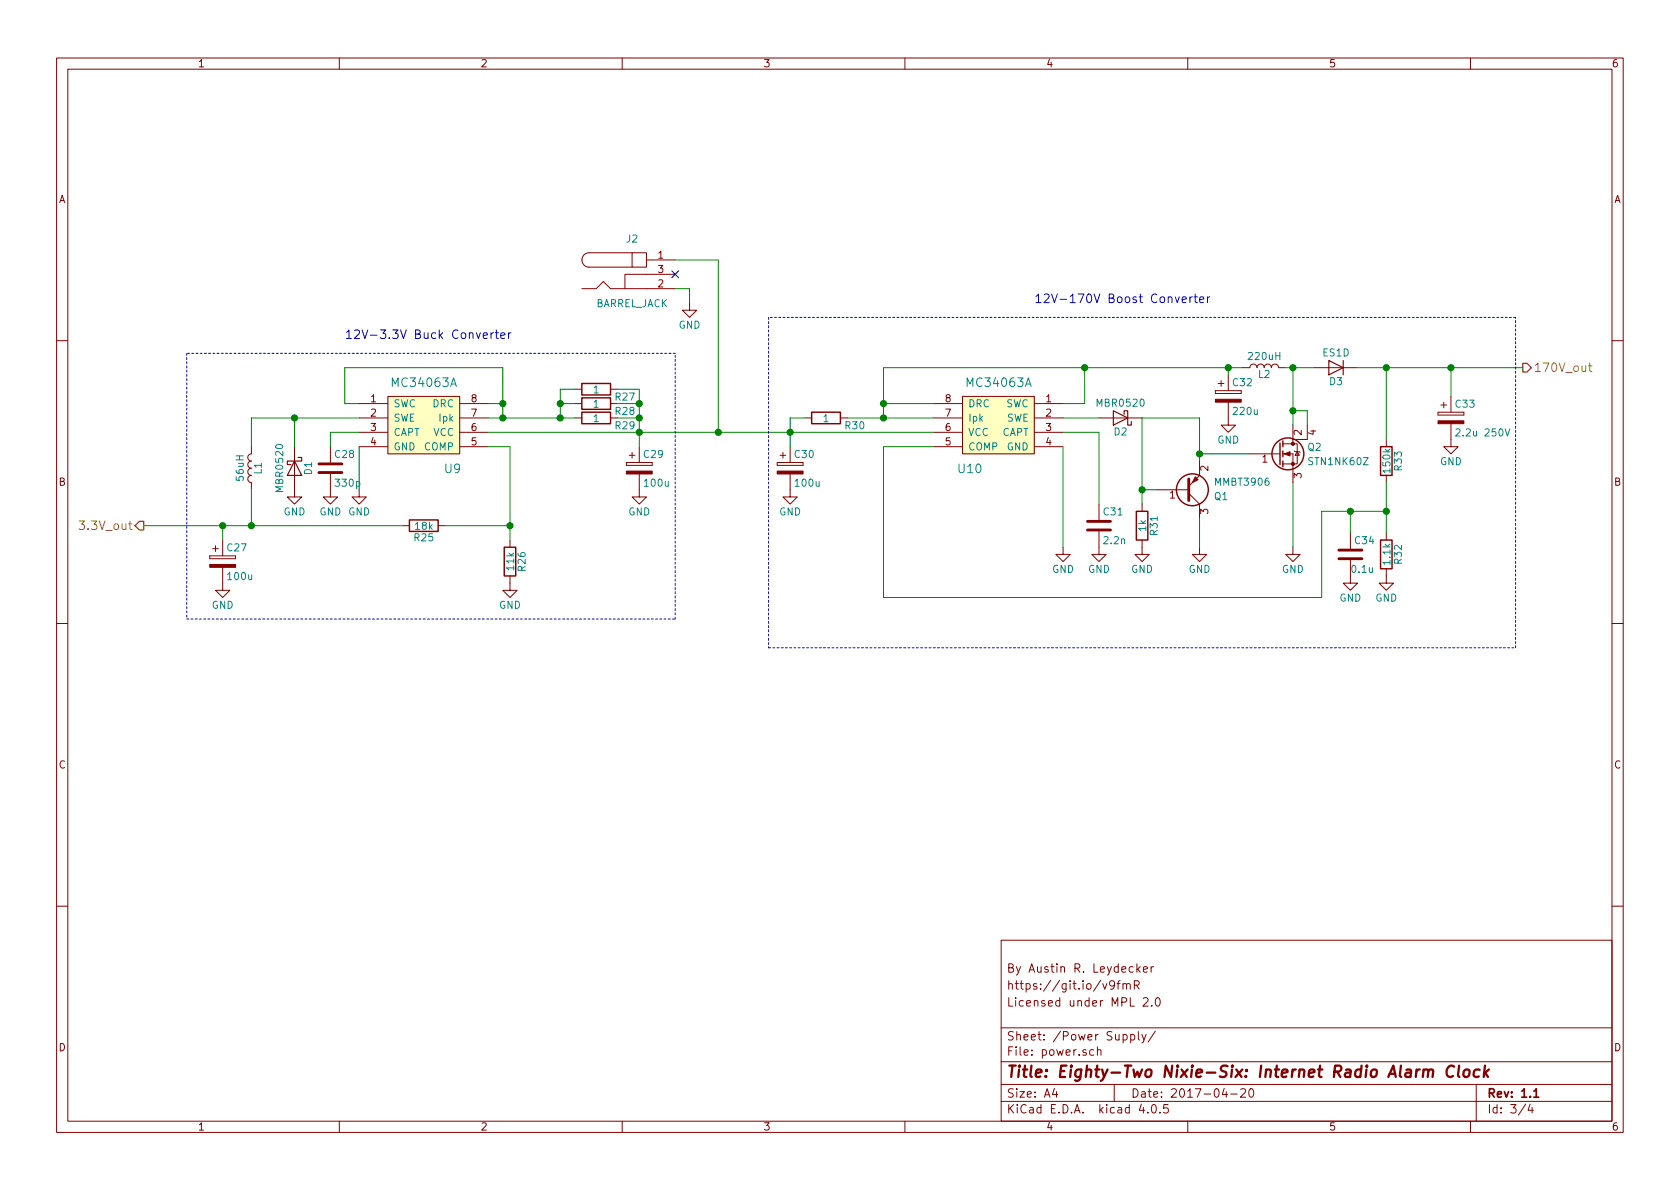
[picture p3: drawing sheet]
EESchema Schematic File Version 2
LIBS:power
LIBS:device
LIBS:transistors
LIBS:conn
LIBS:linear
LIBS:regul
LIBS:74xx
LIBS:cmos4000
LIBS:adc-dac
LIBS:memory
LIBS:xilinx
LIBS:microcontrollers
LIBS:dsp
LIBS:microchip
LIBS:analog_switches
LIBS:motorola
LIBS:texas
LIBS:intel
LIBS:audio
LIBS:interface
LIBS:digital-audio
LIBS:philips
LIBS:display
LIBS:cypress
LIBS:siliconi
LIBS:opto
LIBS:atmel
LIBS:contrib
LIBS:valves
LIBS:clock_components
LIBS:switches
LIBS:NixieClock-cache
EELAYER 25 0
EELAYER END
$Descr A4 11693 8268
encoding utf-8
Sheet 3 4
Title "Eighty-Two Nixie-Six: Internet Radio Alarm Clock"
Date "2017-04-20"
Rev "1.1"
Comp ""
Comment1 "Licensed under MPL 2.0"
Comment2 "https://git.io/v9fmR"
Comment3 "By Austin R. Leydecker"
Comment4 ""
$EndDescr
$Comp
L MC34063A U9
U 1 1
P 2950 2850
F 0 "U9" H 2750 2450 60  0000 C CNN
F 1 "MC34063A" H 2950 3050 60  0000 C CNN
F 2 "Housings_SOIC:SOIC-8_3.9x4.9mm_Pitch1.27mm" H 2950 2850 60  0001 C CNN
F 3 "" H 2950 2850 60  0001 C CNN
	1    2950 2850
	-1   0    0    -1  
$EndComp
$Comp
L MC34063A U10
U 1 1
P 6950 2850
F 0 "U10" H 6750 2450 60  0000 C CNN
F 1 "MC34063A" H 6950 3050 60  0000 C CNN
F 2 "Housings_SOIC:SOIC-8_3.9x4.9mm_Pitch1.27mm" H 6950 2850 60  0001 C CNN
F 3 "" H 6950 2850 60  0001 C CNN
	1    6950 2850
	1    0    0    -1  
$EndComp
Text HLabel 1000 3650 0    60   Output ~ 0
3.3V_out
Text HLabel 10600 2550 2    60   Output ~ 0
170V_out
$Comp
L CP C29
U 1 1
P 4450 3250
F 0 "C29" H 4475 3350 50  0000 L CNN
F 1 "100u" H 4475 3150 50  0000 L CNN
F 2 "Capacitors_THT:CP_Radial_D5.0mm_P2.50mm" H 4488 3100 50  0001 C CNN
F 3 "" H 4450 3250 50  0000 C CNN
	1    4450 3250
	1    0    0    -1  
$EndComp
$Comp
L GND #PWR063
U 1 1
P 4450 3400
F 0 "#PWR063" H 4450 3150 50  0001 C CNN
F 1 "GND" H 4450 3250 50  0000 C CNN
F 2 "" H 4450 3400 50  0000 C CNN
F 3 "" H 4450 3400 50  0000 C CNN
	1    4450 3400
	1    0    0    -1  
$EndComp
$Comp
L R R29
U 1 1
P 4150 2900
F 0 "R29" V 4200 3100 50  0000 C CNN
F 1 "1" V 4150 2900 50  0000 C CNN
F 2 "Resistors_SMD:R_0805_HandSoldering" V 4080 2900 50  0001 C CNN
F 3 "" H 4150 2900 50  0000 C CNN
	1    4150 2900
	0    1    1    0   
$EndComp
$Comp
L R R28
U 1 1
P 4150 2800
F 0 "R28" V 4200 3000 50  0000 C CNN
F 1 "1" V 4150 2800 50  0000 C CNN
F 2 "Resistors_SMD:R_0805_HandSoldering" V 4080 2800 50  0001 C CNN
F 3 "" H 4150 2800 50  0000 C CNN
	1    4150 2800
	0    1    1    0   
$EndComp
$Comp
L R R27
U 1 1
P 4150 2700
F 0 "R27" V 4200 2900 50  0000 C CNN
F 1 "1" V 4150 2700 50  0000 C CNN
F 2 "Resistors_SMD:R_0805_HandSoldering" V 4080 2700 50  0001 C CNN
F 3 "" H 4150 2700 50  0000 C CNN
	1    4150 2700
	0    1    1    0   
$EndComp
$Comp
L D_Schottky D1
U 1 1
P 2050 3250
F 0 "D1" H 2050 3350 50  0000 C CNN
F 1 "MBR0520" H 2050 3150 50  0000 C CNN
F 2 "Diodes_SMD:D_SOD-123" H 2050 3250 50  0001 C CNN
F 3 "" H 2050 3250 50  0000 C CNN
	1    2050 3250
	0    1    1    0   
$EndComp
$Comp
L L L1
U 1 1
P 1750 3250
F 0 "L1" V 1700 3250 50  0000 C CNN
F 1 "56uH" V 1825 3250 50  0000 C CNN
F 2 "clock_footprints:Bourns_RLB9012" H 1750 3250 50  0001 C CNN
F 3 "" H 1750 3250 50  0000 C CNN
	1    1750 3250
	-1   0    0    -1  
$EndComp
$Comp
L C C28
U 1 1
P 2300 3250
F 0 "C28" H 2325 3350 50  0000 L CNN
F 1 "330p" H 2325 3150 50  0000 L CNN
F 2 "Capacitors_SMD:C_0805_HandSoldering" H 2338 3100 50  0001 C CNN
F 3 "" H 2300 3250 50  0000 C CNN
	1    2300 3250
	1    0    0    -1  
$EndComp
$Comp
L GND #PWR064
U 1 1
P 2050 3400
F 0 "#PWR064" H 2050 3150 50  0001 C CNN
F 1 "GND" H 2050 3250 50  0000 C CNN
F 2 "" H 2050 3400 50  0000 C CNN
F 3 "" H 2050 3400 50  0000 C CNN
	1    2050 3400
	1    0    0    -1  
$EndComp
$Comp
L GND #PWR065
U 1 1
P 2300 3400
F 0 "#PWR065" H 2300 3150 50  0001 C CNN
F 1 "GND" H 2300 3250 50  0000 C CNN
F 2 "" H 2300 3400 50  0000 C CNN
F 3 "" H 2300 3400 50  0000 C CNN
	1    2300 3400
	1    0    0    -1  
$EndComp
$Comp
L GND #PWR066
U 1 1
P 2500 3400
F 0 "#PWR066" H 2500 3150 50  0001 C CNN
F 1 "GND" H 2500 3250 50  0000 C CNN
F 2 "" H 2500 3400 50  0000 C CNN
F 3 "" H 2500 3400 50  0000 C CNN
	1    2500 3400
	1    0    0    -1  
$EndComp
$Comp
L CP C27
U 1 1
P 1550 3900
F 0 "C27" H 1575 4000 50  0000 L CNN
F 1 "100u" H 1575 3800 50  0000 L CNN
F 2 "Capacitors_THT:CP_Radial_D5.0mm_P2.50mm" H 1588 3750 50  0001 C CNN
F 3 "" H 1550 3900 50  0000 C CNN
	1    1550 3900
	1    0    0    -1  
$EndComp
$Comp
L GND #PWR067
U 1 1
P 1550 4050
F 0 "#PWR067" H 1550 3800 50  0001 C CNN
F 1 "GND" H 1550 3900 50  0000 C CNN
F 2 "" H 1550 4050 50  0000 C CNN
F 3 "" H 1550 4050 50  0000 C CNN
	1    1550 4050
	1    0    0    -1  
$EndComp
$Comp
L R R25
U 1 1
P 2950 3650
F 0 "R25" V 3030 3650 50  0000 C CNN
F 1 "18k" V 2950 3650 50  0000 C CNN
F 2 "Resistors_SMD:R_1206_HandSoldering" V 2880 3650 50  0001 C CNN
F 3 "" H 2950 3650 50  0000 C CNN
	1    2950 3650
	0    1    1    0   
$EndComp
$Comp
L R R26
U 1 1
P 3550 3900
F 0 "R26" V 3630 3900 50  0000 C CNN
F 1 "11k" V 3550 3900 50  0000 C CNN
F 2 "Resistors_SMD:R_1206_HandSoldering" V 3480 3900 50  0001 C CNN
F 3 "" H 3550 3900 50  0000 C CNN
	1    3550 3900
	1    0    0    -1  
$EndComp
$Comp
L GND #PWR068
U 1 1
P 3550 4050
F 0 "#PWR068" H 3550 3800 50  0001 C CNN
F 1 "GND" H 3550 3900 50  0000 C CNN
F 2 "" H 3550 4050 50  0000 C CNN
F 3 "" H 3550 4050 50  0000 C CNN
	1    3550 4050
	1    0    0    -1  
$EndComp
$Comp
L R R30
U 1 1
P 5750 2900
F 0 "R30" V 5800 3100 50  0000 C CNN
F 1 "1" V 5750 2900 50  0000 C CNN
F 2 "Resistors_SMD:R_0805_HandSoldering" V 5680 2900 50  0001 C CNN
F 3 "" H 5750 2900 50  0000 C CNN
	1    5750 2900
	0    1    1    0   
$EndComp
Wire Wire Line
	3400 3000 6500 3000
Wire Wire Line
	4450 2900 4300 2900
Wire Wire Line
	4450 2700 4450 3100
Connection ~ 4450 3000
Wire Wire Line
	4450 2800 4300 2800
Connection ~ 4450 2900
Wire Wire Line
	4450 2700 4300 2700
Connection ~ 4450 2800
Wire Wire Line
	3400 2900 4000 2900
Wire Wire Line
	4000 2800 3900 2800
Wire Wire Line
	3900 2700 3900 2900
Connection ~ 3900 2900
Wire Wire Line
	4000 2700 3900 2700
Connection ~ 3900 2800
Wire Wire Line
	3500 2550 3500 2900
Connection ~ 3500 2900
Wire Wire Line
	3500 2550 2400 2550
Wire Wire Line
	2400 2550 2400 2800
Wire Wire Line
	2400 2800 2500 2800
Connection ~ 3500 2800
Wire Wire Line
	1750 2900 2500 2900
Wire Wire Line
	2050 2900 2050 3100
Wire Wire Line
	1750 2900 1750 3100
Connection ~ 2050 2900
Wire Wire Line
	2300 3100 2300 3000
Wire Wire Line
	2300 3000 2500 3000
Wire Wire Line
	2500 3100 2500 3400
Wire Wire Line
	1750 3650 1750 3400
Wire Wire Line
	1000 3650 2800 3650
Wire Wire Line
	1550 3650 1550 3750
Connection ~ 1550 3650
Connection ~ 1750 3650
Wire Wire Line
	3100 3650 3550 3650
Wire Wire Line
	3550 3100 3550 3750
Wire Wire Line
	3550 3100 3400 3100
Connection ~ 3550 3650
Wire Wire Line
	5000 3000 5000 1800
Wire Wire Line
	3500 2800 3400 2800
Connection ~ 5000 3000
Wire Wire Line
	5500 2900 5600 2900
Connection ~ 5500 3000
Wire Wire Line
	5900 2900 6500 2900
Wire Wire Line
	6500 2800 6150 2800
Wire Wire Line
	6150 2550 6150 2900
Connection ~ 6150 2900
Wire Wire Line
	6150 2550 8650 2550
Wire Wire Line
	7550 2550 7550 2800
Wire Wire Line
	7550 2800 7400 2800
Connection ~ 6150 2800
$Comp
L CP C32
U 1 1
P 8550 2750
F 0 "C32" H 8575 2850 50  0000 L CNN
F 1 "220u" H 8575 2650 50  0000 L CNN
F 2 "Capacitors_THT:CP_Radial_D6.3mm_P2.50mm" H 8588 2600 50  0001 C CNN
F 3 "" H 8550 2750 50  0000 C CNN
	1    8550 2750
	1    0    0    -1  
$EndComp
$Comp
L GND #PWR069
U 1 1
P 8550 2900
F 0 "#PWR069" H 8550 2650 50  0001 C CNN
F 1 "GND" H 8550 2750 50  0000 C CNN
F 2 "" H 8550 2900 50  0000 C CNN
F 3 "" H 8550 2900 50  0000 C CNN
	1    8550 2900
	1    0    0    -1  
$EndComp
Wire Wire Line
	8550 2550 8550 2600
Connection ~ 7550 2550
$Comp
L C C31
U 1 1
P 7650 3650
F 0 "C31" H 7675 3750 50  0000 L CNN
F 1 "2.2n" H 7675 3550 50  0000 L CNN
F 2 "Capacitors_SMD:C_0805_HandSoldering" H 7688 3500 50  0001 C CNN
F 3 "" H 7650 3650 50  0000 C CNN
	1    7650 3650
	1    0    0    -1  
$EndComp
$Comp
L GND #PWR070
U 1 1
P 7650 3800
F 0 "#PWR070" H 7650 3550 50  0001 C CNN
F 1 "GND" H 7650 3650 50  0000 C CNN
F 2 "" H 7650 3800 50  0000 C CNN
F 3 "" H 7650 3800 50  0000 C CNN
	1    7650 3800
	1    0    0    -1  
$EndComp
$Comp
L GND #PWR071
U 1 1
P 7400 3800
F 0 "#PWR071" H 7400 3550 50  0001 C CNN
F 1 "GND" H 7400 3650 50  0000 C CNN
F 2 "" H 7400 3800 50  0000 C CNN
F 3 "" H 7400 3800 50  0000 C CNN
	1    7400 3800
	1    0    0    -1  
$EndComp
Wire Wire Line
	7400 3000 7650 3000
Wire Wire Line
	7650 3000 7650 3500
Wire Wire Line
	7400 3100 7400 3800
$Comp
L D_Schottky D2
U 1 1
P 7800 2900
F 0 "D2" H 7800 3000 50  0000 C CNN
F 1 "MBR0520" H 7800 2800 50  0000 C CNN
F 2 "Diodes_SMD:D_SOD-123" H 7800 2900 50  0001 C CNN
F 3 "" H 7800 2900 50  0000 C CNN
	1    7800 2900
	-1   0    0    1   
$EndComp
$Comp
L Q_PNP_BEC Q1
U 1 1
P 8250 3400
F 0 "Q1" H 8450 3450 50  0000 L CNN
F 1 "MMBT3906" H 8450 3350 50  0000 L CNN
F 2 "TO_SOT_Packages_SMD:SOT-23_Handsoldering" H 8450 3500 50  0001 C CNN
F 3 "" H 8250 3400 50  0000 C CNN
	1    8250 3400
	1    0    0    1   
$EndComp
$Comp
L R R31
U 1 1
P 7950 3650
F 0 "R31" V 8030 3650 50  0000 C CNN
F 1 "1k" V 7950 3650 50  0000 C CNN
F 2 "Resistors_SMD:R_0805_HandSoldering" V 7880 3650 50  0001 C CNN
F 3 "" H 7950 3650 50  0000 C CNN
	1    7950 3650
	1    0    0    -1  
$EndComp
Wire Wire Line
	7950 2900 7950 3500
Wire Wire Line
	7950 3400 8050 3400
Connection ~ 7950 3400
$Comp
L GND #PWR072
U 1 1
P 7950 3800
F 0 "#PWR072" H 7950 3550 50  0001 C CNN
F 1 "GND" H 7950 3650 50  0000 C CNN
F 2 "" H 7950 3800 50  0000 C CNN
F 3 "" H 7950 3800 50  0000 C CNN
	1    7950 3800
	1    0    0    -1  
$EndComp
$Comp
L GND #PWR073
U 1 1
P 8350 3800
F 0 "#PWR073" H 8350 3550 50  0001 C CNN
F 1 "GND" H 8350 3650 50  0000 C CNN
F 2 "" H 8350 3800 50  0000 C CNN
F 3 "" H 8350 3800 50  0000 C CNN
	1    8350 3800
	1    0    0    -1  
$EndComp
Wire Wire Line
	8350 3800 8350 3600
Wire Wire Line
	7400 2900 7650 2900
Wire Wire Line
	7950 2900 8350 2900
Wire Wire Line
	8350 2900 8350 3200
$Comp
L CP C30
U 1 1
P 5500 3250
F 0 "C30" H 5525 3350 50  0000 L CNN
F 1 "100u" H 5525 3150 50  0000 L CNN
F 2 "Capacitors_THT:CP_Radial_D5.0mm_P2.50mm" H 5538 3100 50  0001 C CNN
F 3 "" H 5500 3250 50  0000 C CNN
	1    5500 3250
	1    0    0    -1  
$EndComp
$Comp
L GND #PWR074
U 1 1
P 5500 3400
F 0 "#PWR074" H 5500 3150 50  0001 C CNN
F 1 "GND" H 5500 3250 50  0000 C CNN
F 2 "" H 5500 3400 50  0000 C CNN
F 3 "" H 5500 3400 50  0000 C CNN
	1    5500 3400
	1    0    0    -1  
$EndComp
$Comp
L L L2
U 1 1
P 8800 2550
F 0 "L2" V 8750 2550 50  0000 C CNN
F 1 "220uH" V 8875 2550 50  0000 C CNN
F 2 "clock_footprints:Bourns_RLB0914" H 8800 2550 50  0001 C CNN
F 3 "" H 8800 2550 50  0000 C CNN
	1    8800 2550
	0    1    -1   0   
$EndComp
Wire Wire Line
	8700 3150 8350 3150
Connection ~ 8350 3150
Connection ~ 8550 2550
Wire Wire Line
	8950 2550 9150 2550
Wire Wire Line
	9000 2550 9000 2950
$Comp
L D D3
U 1 1
P 9300 2550
F 0 "D3" H 9300 2650 50  0000 C CNN
F 1 "ES1D" H 9300 2450 50  0000 C CNN
F 2 "Diodes_SMD:D_SOD-123" H 9300 2550 50  0001 C CNN
F 3 "" H 9300 2550 50  0000 C CNN
	1    9300 2550
	-1   0    0    1   
$EndComp
$Comp
L GND #PWR075
U 1 1
P 9000 3800
F 0 "#PWR075" H 9000 3550 50  0001 C CNN
F 1 "GND" H 9000 3650 50  0000 C CNN
F 2 "" H 9000 3800 50  0000 C CNN
F 3 "" H 9000 3800 50  0000 C CNN
	1    9000 3800
	1    0    0    -1  
$EndComp
Wire Wire Line
	9000 3350 9000 3800
$Comp
L R R33
U 1 1
P 9650 3200
F 0 "R33" V 9730 3200 50  0000 C CNN
F 1 "150k" V 9650 3200 50  0000 C CNN
F 2 "Resistors_SMD:R_1206_HandSoldering" V 9580 3200 50  0001 C CNN
F 3 "" H 9650 3200 50  0000 C CNN
	1    9650 3200
	1    0    0    -1  
$EndComp
$Comp
L R R32
U 1 1
P 9650 3850
F 0 "R32" V 9730 3850 50  0000 C CNN
F 1 "1.1k" V 9650 3850 50  0000 C CNN
F 2 "Resistors_SMD:R_1206_HandSoldering" V 9580 3850 50  0001 C CNN
F 3 "" H 9650 3850 50  0000 C CNN
	1    9650 3850
	1    0    0    -1  
$EndComp
Connection ~ 9000 2550
Wire Wire Line
	9450 2550 10600 2550
Wire Wire Line
	9650 2550 9650 3050
Wire Wire Line
	9200 4150 6150 4150
Wire Wire Line
	6150 4150 6150 3100
Wire Wire Line
	6150 3100 6500 3100
$Comp
L CP C33
U 1 1
P 10100 2900
F 0 "C33" H 10125 3000 50  0000 L CNN
F 1 "2.2u 250V" H 10125 2800 50  0000 L CNN
F 2 "Capacitors_THT:CP_Radial_D6.3mm_P2.50mm" H 10138 2750 50  0001 C CNN
F 3 "" H 10100 2900 50  0000 C CNN
	1    10100 2900
	1    0    0    -1  
$EndComp
Wire Wire Line
	10100 2550 10100 2750
Connection ~ 9650 2550
Connection ~ 10100 2550
$Comp
L GND #PWR076
U 1 1
P 10100 3050
F 0 "#PWR076" H 10100 2800 50  0001 C CNN
F 1 "GND" H 10100 2900 50  0000 C CNN
F 2 "" H 10100 3050 50  0000 C CNN
F 3 "" H 10100 3050 50  0000 C CNN
	1    10100 3050
	1    0    0    -1  
$EndComp
$Comp
L GND #PWR077
U 1 1
P 9650 4000
F 0 "#PWR077" H 9650 3750 50  0001 C CNN
F 1 "GND" H 9650 3850 50  0000 C CNN
F 2 "" H 9650 4000 50  0000 C CNN
F 3 "" H 9650 4000 50  0000 C CNN
	1    9650 4000
	1    0    0    -1  
$EndComp
$Comp
L BARREL_JACK J2
U 1 1
P 4400 1900
F 0 "J2" H 4400 2150 50  0000 C CNN
F 1 "BARREL_JACK" H 4400 1700 50  0000 C CNN
F 2 "Connectors:BARREL_JACK" H 4400 1900 50  0001 C CNN
F 3 "" H 4400 1900 50  0000 C CNN
	1    4400 1900
	1    0    0    -1  
$EndComp
Wire Wire Line
	5000 1800 4700 1800
$Comp
L GND #PWR078
U 1 1
P 4800 2100
F 0 "#PWR078" H 4800 1850 50  0001 C CNN
F 1 "GND" H 4800 1950 50  0000 C CNN
F 2 "" H 4800 2100 50  0000 C CNN
F 3 "" H 4800 2100 50  0000 C CNN
	1    4800 2100
	1    0    0    -1  
$EndComp
Wire Wire Line
	4700 2000 4800 2000
Wire Wire Line
	4800 2000 4800 2100
NoConn ~ 4700 1900
Wire Wire Line
	5500 2900 5500 3100
Wire Notes Line
	5350 2200 5350 4500
Wire Notes Line
	5350 4500 10550 4500
Wire Notes Line
	10550 4500 10550 2200
Wire Notes Line
	10550 2200 5350 2200
Wire Notes Line
	1300 4300 4700 4300
Wire Notes Line
	4700 4300 4700 2450
Wire Notes Line
	4700 2450 1300 2450
Wire Notes Line
	1300 2450 1300 4300
Text Notes 7200 2100 0    60   ~ 0
12V-170V Boost Converter
Text Notes 2400 2350 0    60   ~ 0
12V-3.3V Buck Converter
$Comp
L C C34
U 1 1
P 9400 3850
F 0 "C34" H 9425 3950 50  0000 L CNN
F 1 "0.1u" H 9400 3750 50  0000 L CNN
F 2 "Capacitors_SMD:C_0805_HandSoldering" H 9438 3700 50  0001 C CNN
F 3 "" H 9400 3850 50  0000 C CNN
	1    9400 3850
	1    0    0    -1  
$EndComp
$Comp
L GND #PWR079
U 1 1
P 9400 4000
F 0 "#PWR079" H 9400 3750 50  0001 C CNN
F 1 "GND" H 9400 3850 50  0000 C CNN
F 2 "" H 9400 4000 50  0000 C CNN
F 3 "" H 9400 4000 50  0000 C CNN
	1    9400 4000
	1    0    0    -1  
$EndComp
Wire Wire Line
	9650 3350 9650 3700
Wire Wire Line
	9200 3550 9650 3550
Wire Wire Line
	9400 3550 9400 3700
Connection ~ 9650 3550
Wire Wire Line
	9200 3550 9200 4150
Connection ~ 9400 3550
$Comp
L Q_NMOS_GDSD Q2
U 1 1
P 8900 3150
F 0 "Q2" H 9100 3200 50  0000 L CNN
F 1 "STN1NK60Z" H 9100 3100 50  0000 L CNN
F 2 "TO_SOT_Packages_SMD:SOT-223" H 9100 3250 50  0001 C CNN
F 3 "" H 8900 3150 50  0000 C CNN
	1    8900 3150
	1    0    0    -1  
$EndComp
Wire Wire Line
	9000 2850 9100 2850
Wire Wire Line
	9100 2850 9100 2950
Connection ~ 9000 2850
$EndSCHEMATC
